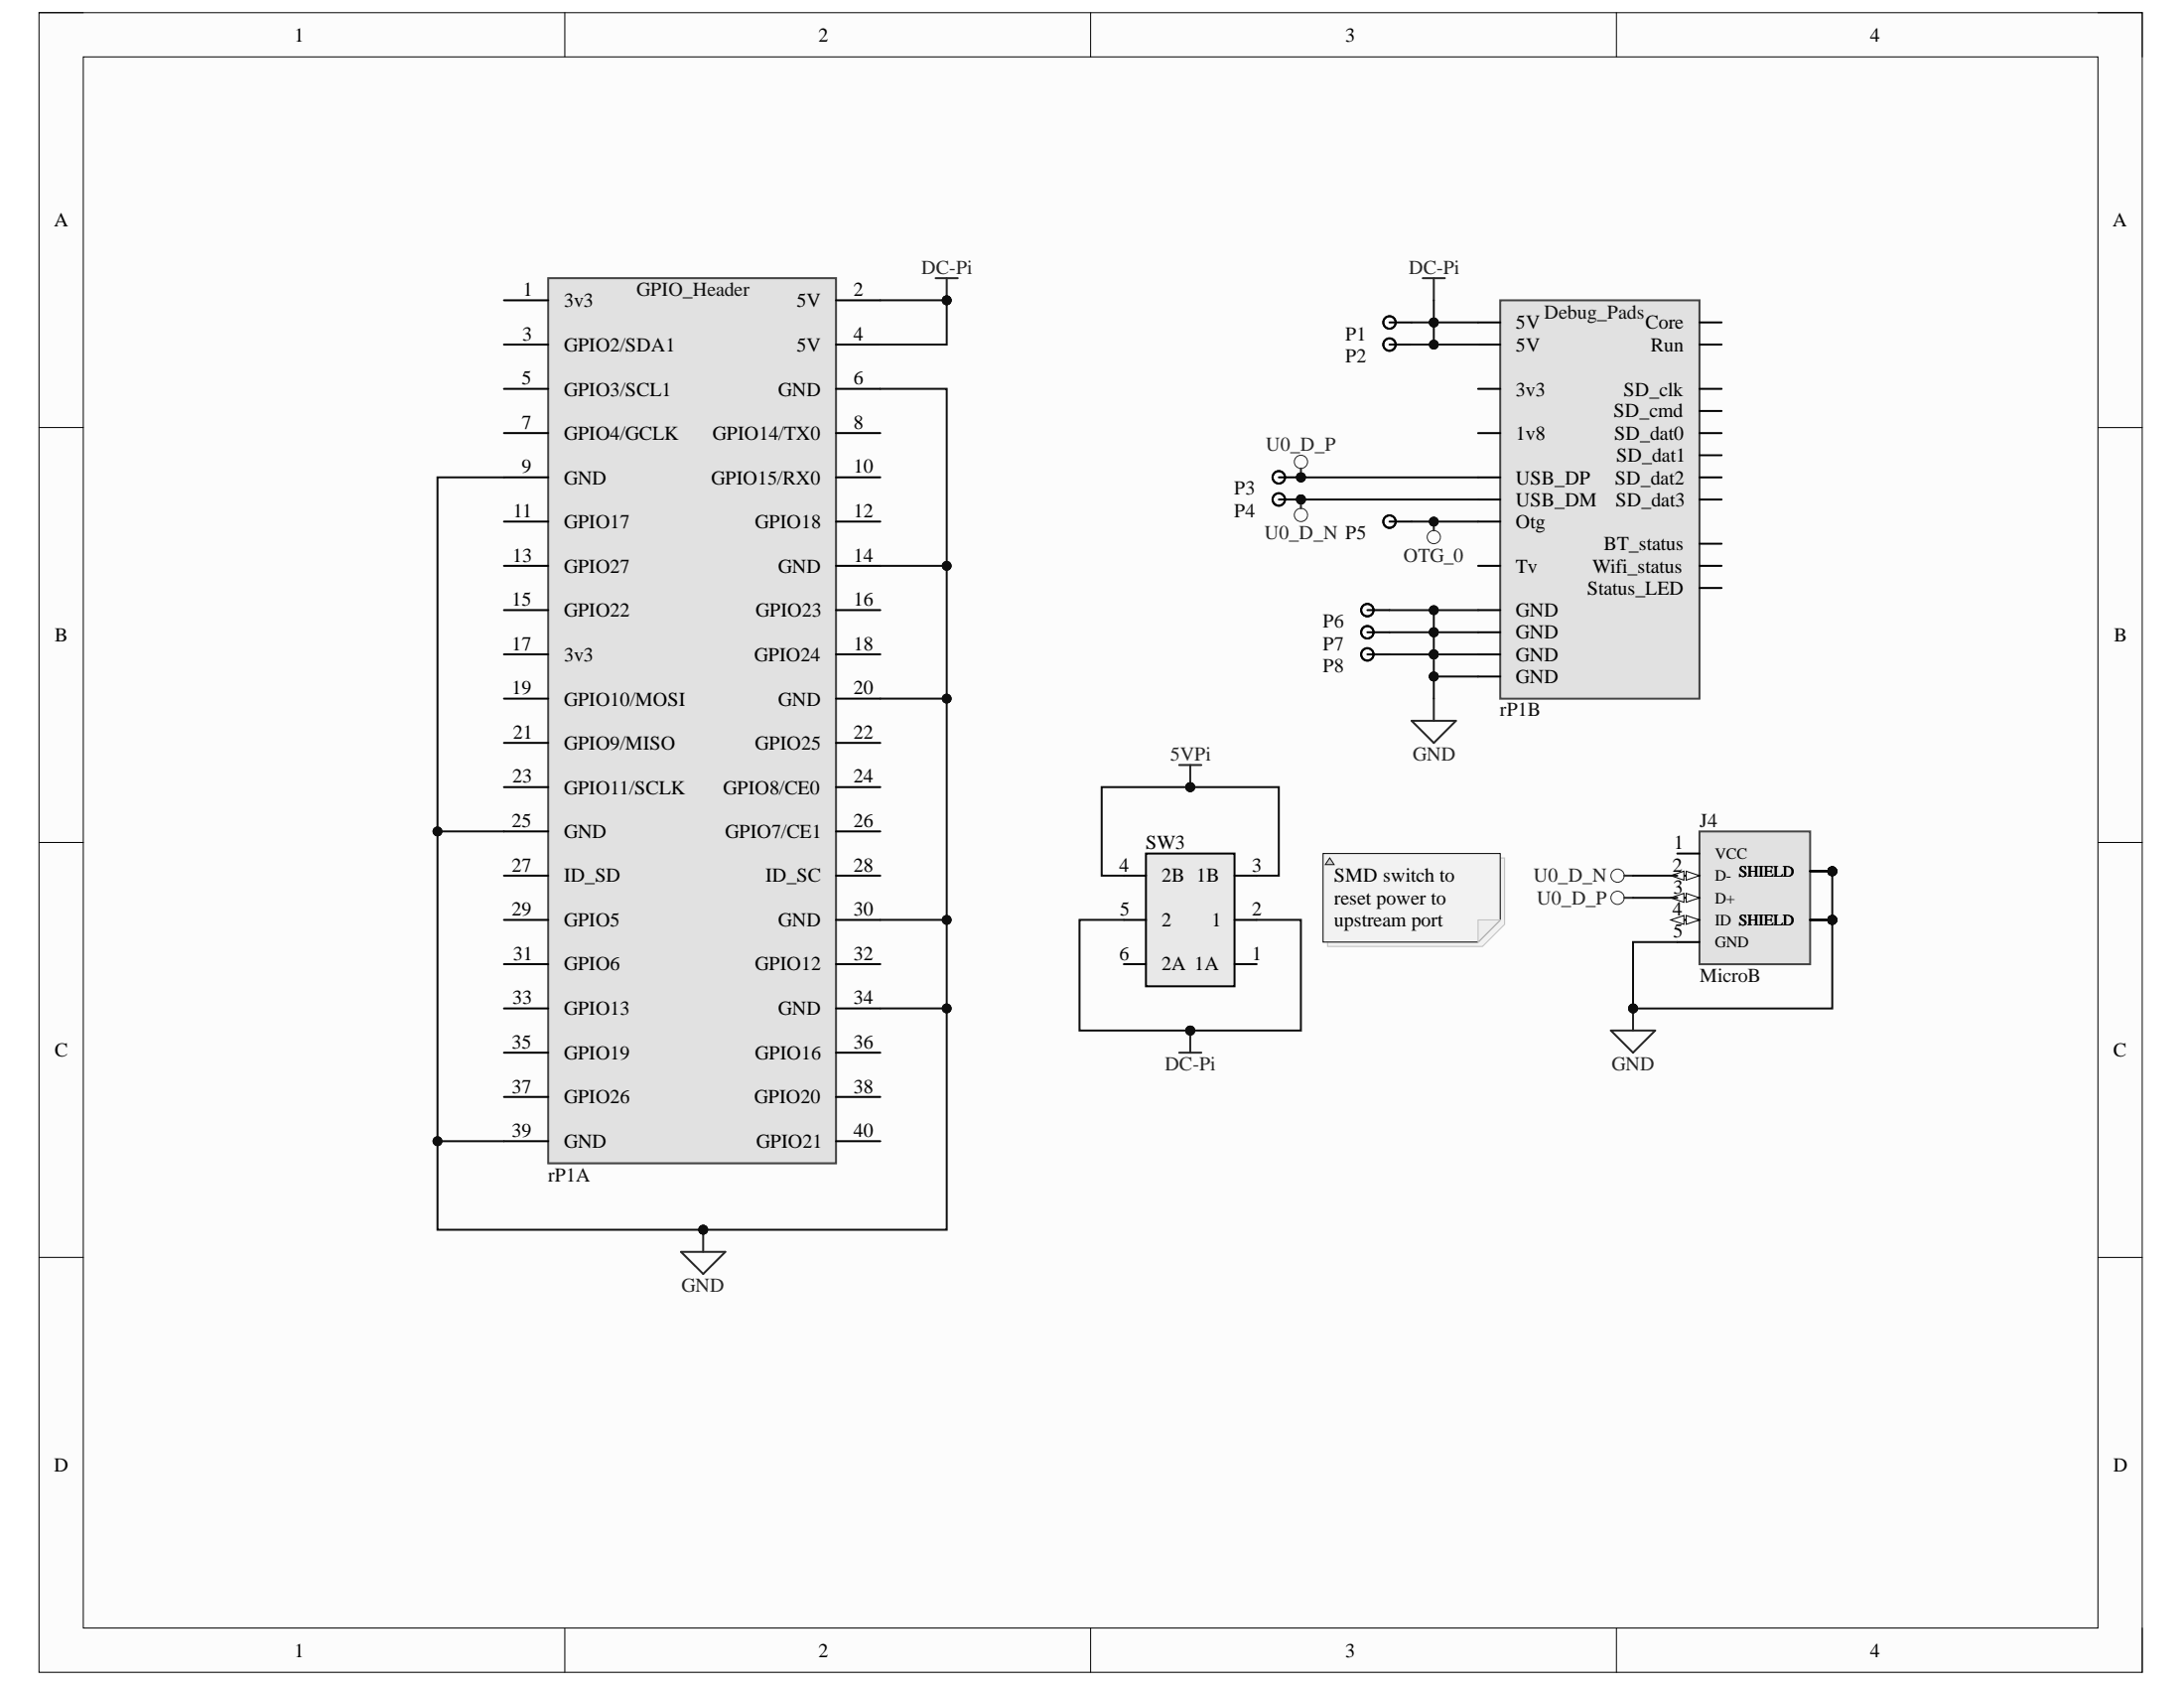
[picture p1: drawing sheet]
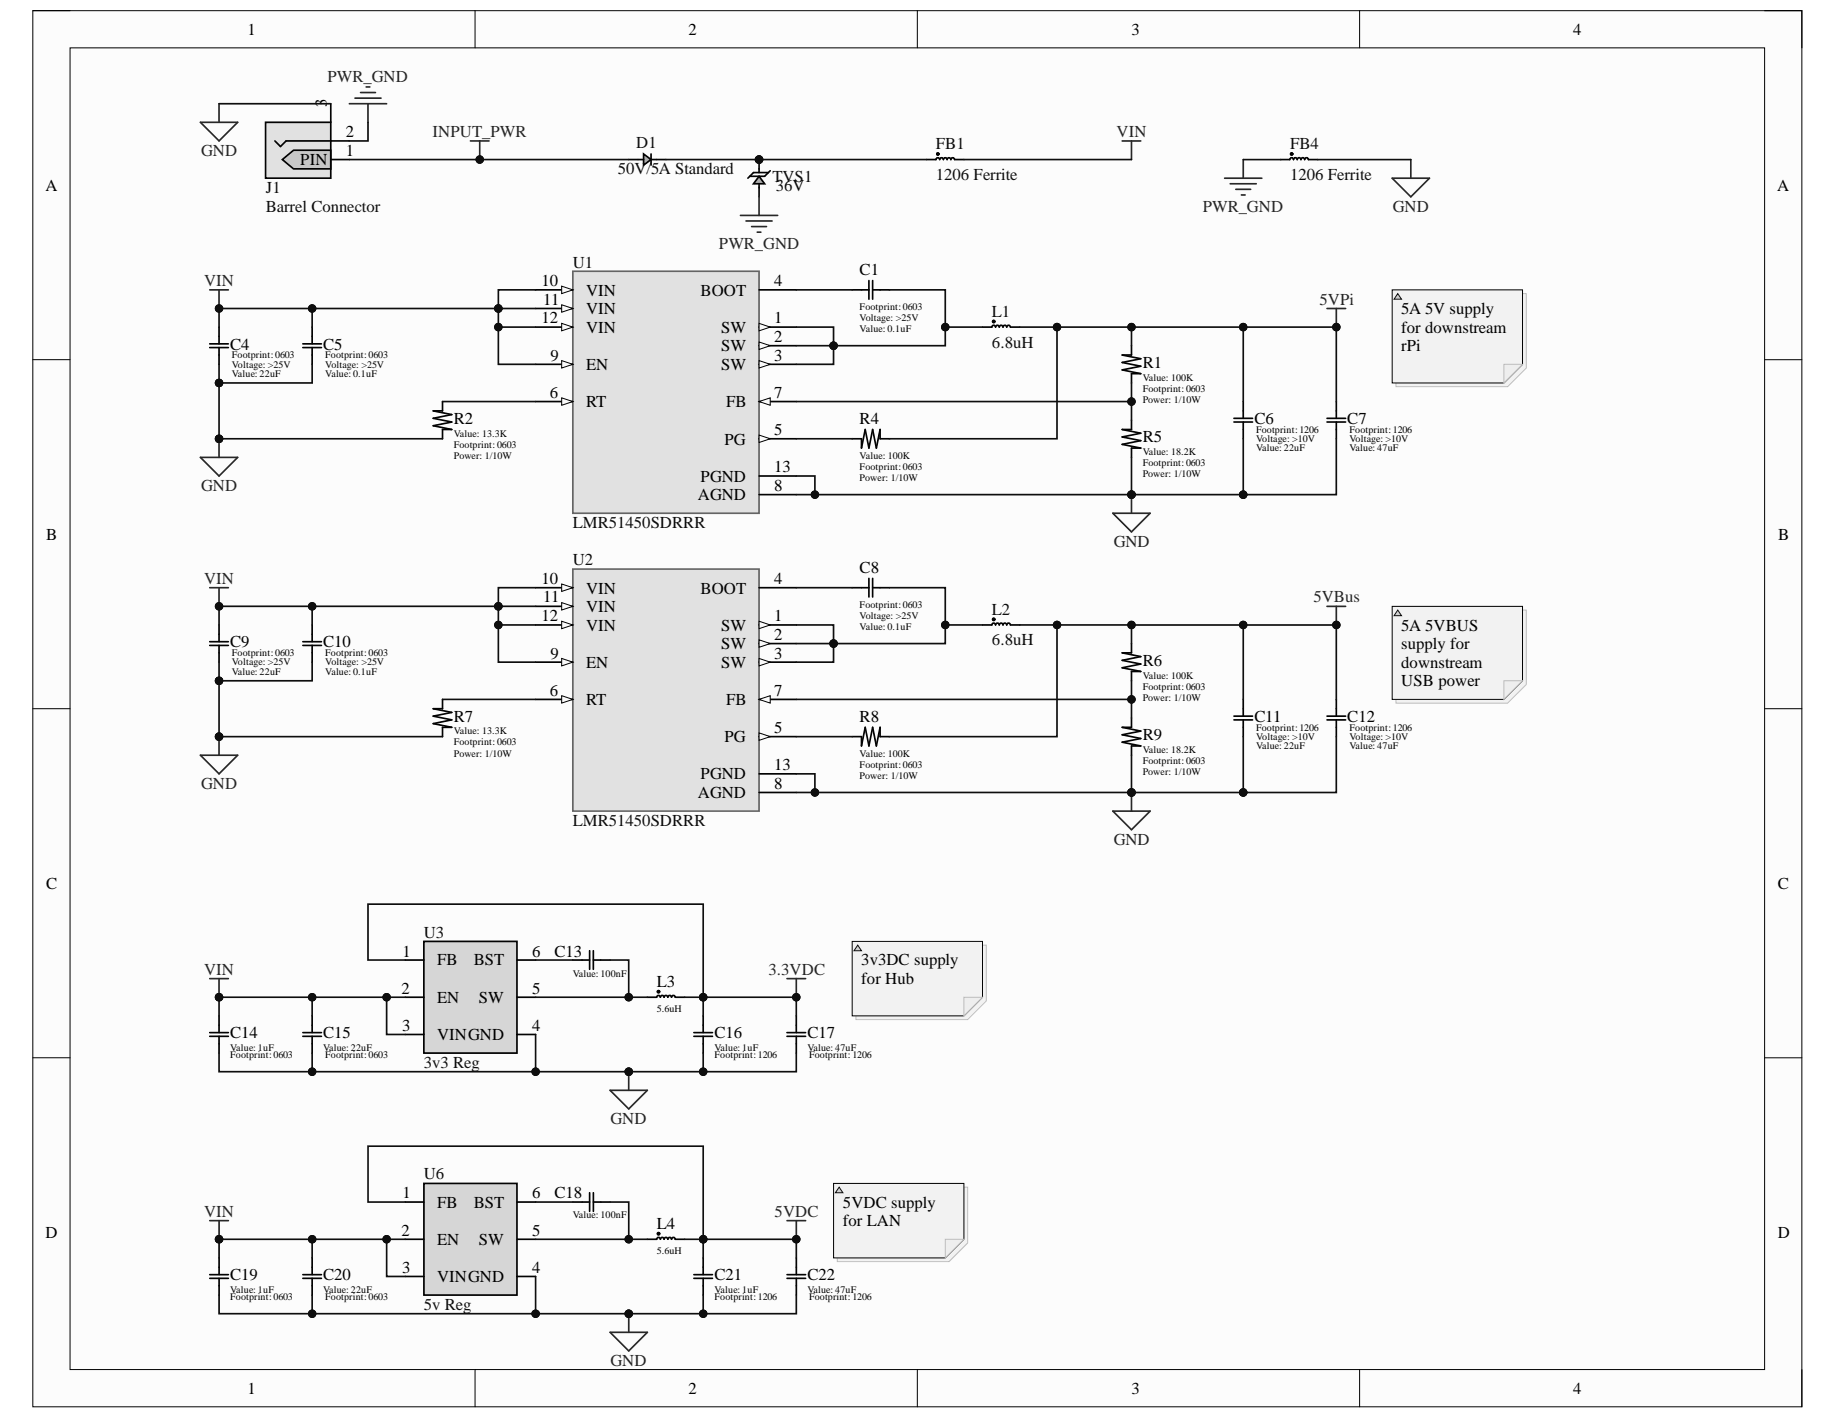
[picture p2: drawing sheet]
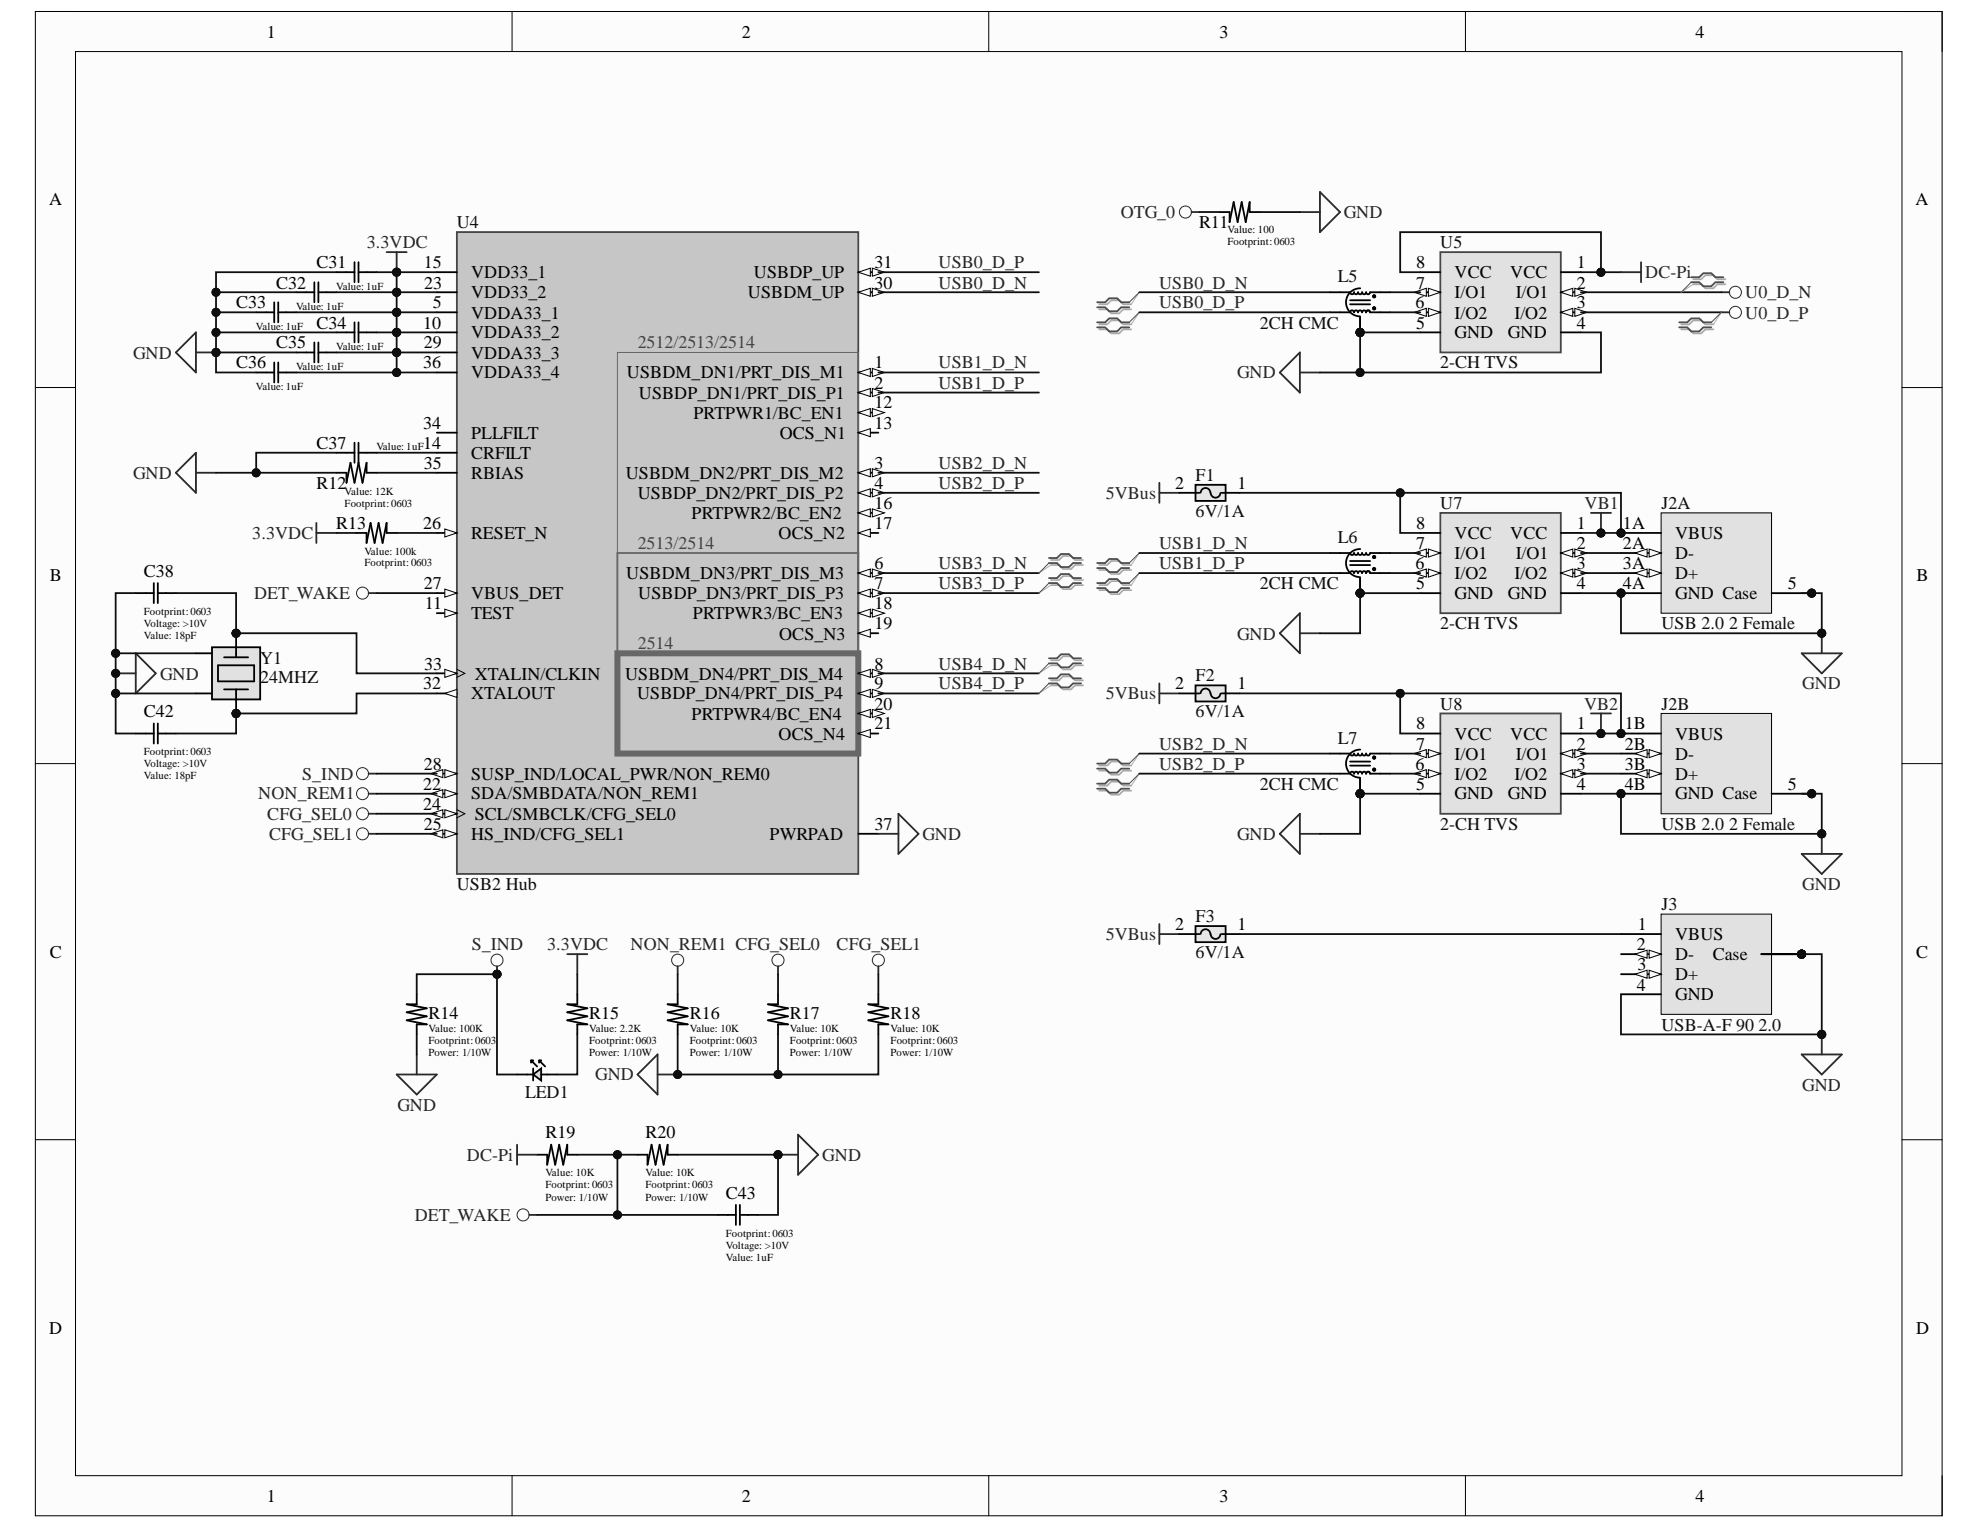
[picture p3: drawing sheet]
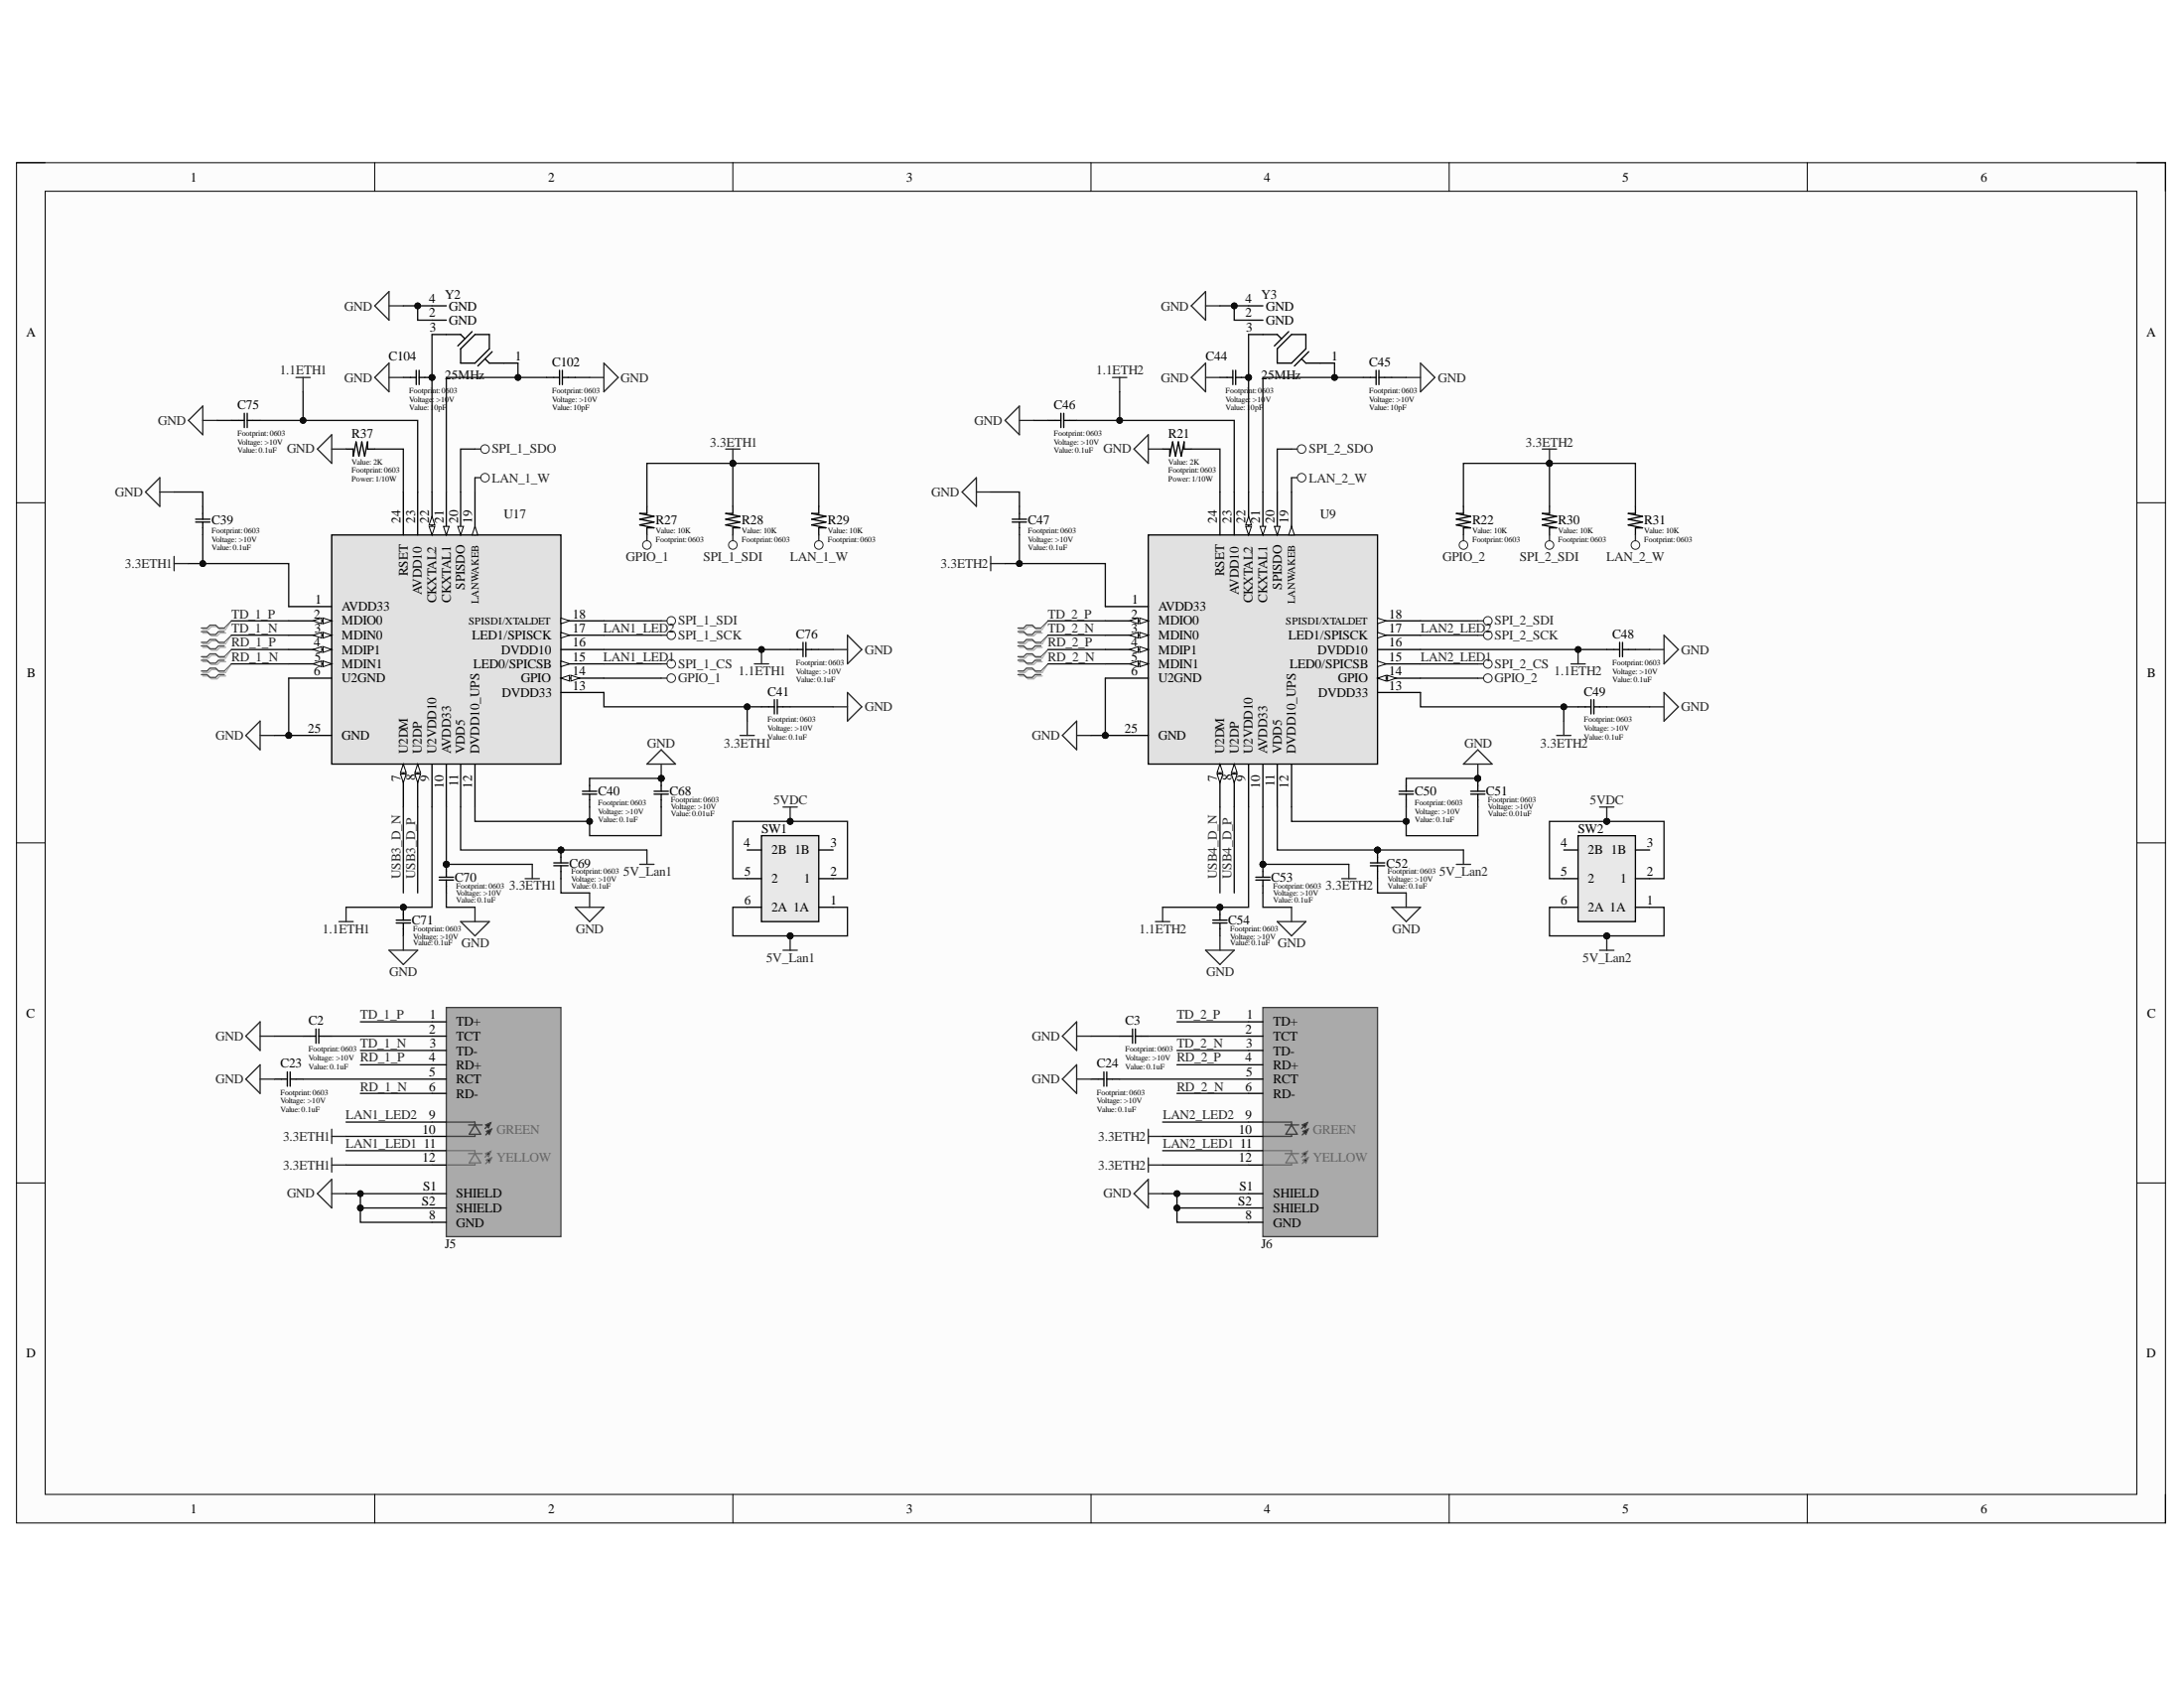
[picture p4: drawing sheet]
# Altium project Pi-Zero_HUB.X4.PrjPcb
4 sheets, 128 parts. Net scope: global (net labels, ports and power ports of the same name join across sheets).
Board file: Pi-Zero_HUB.PcbDoc
Sheets:
  RPi_Carrier.SchDoc
  Power Regulation.SchDoc
  USB Hub.SchDoc
  LAN_RJ45.SchDoc

## Sheet RPi_Carrier.SchDoc
size A; SPICEModelCacheFYOWLMMU: <root> / <DocumentId>FYOWLMMU</DocumentId> / </root>; SheetNumber: 1; SheetTotal: 4; CompanyName: Gamber-Johnson LLC; Organization: CD Cell

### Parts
J4  MicroB  [10118194-0001LF]
P1  MillMax Pogo  [0914-1-15-20-77-14-11-0]  (value not drawn)
P2  MillMax Pogo  [0914-1-15-20-77-14-11-0]  (value not drawn)
P3  MillMax Pogo  [0914-1-15-20-77-14-11-0]  (value not drawn)
P4  MillMax Pogo  [0914-1-15-20-77-14-11-0]  (value not drawn)
P5  MillMax Pogo  [0914-1-15-20-77-14-11-0]  (value not drawn)
P6  MillMax Pogo  [0914-1-15-20-77-14-11-0]  (value not drawn)
P7  MillMax Pogo  [0914-1-15-20-77-14-11-0]  (value not drawn)
P8  MillMax Pogo  [0914-1-15-20-77-14-11-0]  (value not drawn)
rP1  rPi Zero Carrier  [rPiZero]  (value not drawn)  (parts A,B of 2)
SW3  (no value)  [SMD-DPDT-SW]

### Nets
5VPi: SW3.3(1B) SW3.4(2B)
DC-Pi: P1.1 P2.1 rP1.2(5V) rP1.4(5V) rP1.5V1(5V) rP1.5V2(5V) SW3.2(1) SW3.5(2)
GND: J4.5(GND) J4.SH1(SHIELD) J4.SH2(SHIELD) J4.SH3(SHIELD) J4.SH4(SHIELD) J4.SH5(SHIELD) J4.SH6(SHIELD) P6.1 P7.1 P8.1 rP1.6(GND) rP1.9(GND) rP1.14(GND) rP1.20(GND) rP1.25(GND) rP1.30(GND) rP1.34(GND) rP1.39(GND) rP1.G1(GND) rP1.G2(GND) rP1.G3(GND) rP1.G4(GND)
OTG_0: P5.1 rP1.OTG(Otg)
U0_D_N: J4.2(D-) P4.1 rP1.USB_DM
U0_D_P: J4.3(D+) P3.1 rP1.USB_DP

Not connected (* = marked no-connect by the designer): J4 1(VCC) 4(ID); rP1 1(3v3) 1V8(1v8) 3(GPIO2/SDA1) 3V3(3v3) 5(GPIO3/SCL1) 7(GPIO4/GCLK) 8(GPIO14/TX0) 10(GPIO15/RX0) 11(GPIO17) 12(GPIO18) 13(GPIO27) 15(GPIO22) 16(GPIO23) 17(3v3) 18(GPIO24) 19(GPIO10/MOSI) 21(GPIO9/MISO) 22(GPIO25) 23(GPIO11/SCLK) 24(GPIO8/CE0) 26(GPIO7/CE1) 27(ID_SD) 28(ID_SC) 29(GPIO5) 31(GPIO6) 32(GPIO12) 33(GPIO13) 35(GPIO19) 36(GPIO16) 37(GPIO26) 38(GPIO20) 40(GPIO21) BT_ON(BT_status) CORE(Core) RUN(Run) SD_CLK(SD_clk) SD_CMD(SD_cmd) SD_DAT0(SD_dat0) SD_DAT1(SD_dat1) SD_DAT2(SD_dat2) SD_DAT3(SD_dat3) STATUS(Status_LED) TV(Tv) WL_ON(Wifi_status); SW3 1(1A) 6(2A)

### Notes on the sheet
- SMD switch to reset power to upstream port

## Sheet Power Regulation.SchDoc
size A; SheetNumber: 2; SheetTotal: 4

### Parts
C1  value 0.1uF  Voltage: >25V  [0603]  (hidden comment: Generic Capacitor)
C4  value 22uF  Voltage: >25V  [0603]  (hidden comment: Generic Capacitor)
C5  value 0.1uF  Voltage: >25V  [0603]  (hidden comment: Generic Capacitor)
C6  value 22uF  Voltage: >10V  [1206]  (hidden comment: Generic Capacitor)
C7  value 47uF  Voltage: >10V  [1206]  (hidden comment: Generic Capacitor)
C8  value 0.1uF  Voltage: >25V  [0603]  (hidden comment: Generic Capacitor)
C9  value 22uF  Voltage: >25V  [0603]  (hidden comment: Generic Capacitor)
C10  value 0.1uF  Voltage: >25V  [0603]  (hidden comment: Generic Capacitor)
C11  value 22uF  Voltage: >10V  [1206]  (hidden comment: Generic Capacitor)
C12  value 47uF  Voltage: >10V  [1206]  (hidden comment: Generic Capacitor)
C13  value 100nF  [0603]  (hidden comment: Generic Capacitor)
C14  value 1uF  [0603]  (hidden comment: Generic Capacitor)
C15  value 22uF  [0603]  (hidden comment: Generic Capacitor)
C16  value 1uF  [1206]  (hidden comment: Generic Capacitor)
C17  value 47uF  [1206]  (hidden comment: Generic Capacitor)
C18  value 100nF  [0603]  (hidden comment: Generic Capacitor)
C19  value 1uF  [0603]  (hidden comment: Generic Capacitor)
C20  value 22uF  [0603]  (hidden comment: Generic Capacitor)
C21  value 1uF  [1206]  (hidden comment: Generic Capacitor)
C22  value 47uF  [1206]  (hidden comment: Generic Capacitor)
D1  50V/5A Standard  [DO-214AC]
FB1  1206 Ferrite  [1206]
FB4  1206 Ferrite  [1206]
J1  Barrel Connector  [PJ-082BH]
L1  6.8uH  [IHLP3232DZER6R8M11]
L2  6.8uH  [IHLP3232DZER6R8M11]
L3  5.6uH  [TMPC0402HP]
L4  5.6uH  [TMPC0402HP]
R1  value 100K  Power: 1/10W  [0603]  (hidden comment: Generic Resistor)
R2  value 13.3K  Power: 1/10W  [0603]  (hidden comment: Generic Resistor)
R4  value 100K  Power: 1/10W  [0603]  (hidden comment: Generic Resistor)
R5  value 18.2K  Power: 1/10W  [0603]  (hidden comment: Generic Resistor)
R6  value 100K  Power: 1/10W  [0603]  (hidden comment: Generic Resistor)
R7  value 13.3K  Power: 1/10W  [0603]  (hidden comment: Generic Resistor)
R8  value 100K  Power: 1/10W  [0603]  (hidden comment: Generic Resistor)
R9  value 18.2K  Power: 1/10W  [0603]  (hidden comment: Generic Resistor)
TVS1  36V  [DO-214AC]
U1  LMR51450SDRRR  [WSON-12]
U2  LMR51450SDRRR  [WSON-12]
U3  3v3 Reg  [TSOT-23-6]
U6  5v Reg  [TSOT-23-6]

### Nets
3.3VDC: C16.1 C17.1 L3.2 U3.1(FB)
5VBus: C11.1 C12.1 L2.2 R6.2 R8.1
5VDC: C21.1 C22.1 L4.2 U6.1(FB)
5VPi: C6.1 C7.1 L1.2 R1.2 R4.1
GND: C4.2 C5.2 C6.2 C7.2 C9.2 C10.2 C11.2 C12.2 C14.2 C15.2 C16.2 C17.2 C19.2 C20.2 C21.2 C22.2 FB4.2 J1.3(SHD_B) R2.1 R5.1 R7.1 R9.1 U1.8(AGND) U1.13(PGND) U2.8(AGND) U2.13(PGND) U3.4(GND) U6.4(GND)
INPUT_PWR: D1.2(Anode) J1.1(PIN)
PWR_GND: FB4.1 J1.2(SHD_A) TVS1.2(Anode)
VIN: C4.1 C5.1 C9.1 C10.1 C14.1 C15.1 C19.1 C20.1 FB1.2 U1.9(EN) U1.10(VIN) U1.11(VIN) U1.12(VIN) U2.9(EN) U2.10(VIN) U2.11(VIN) U2.12(VIN) U3.2(EN) U3.3(VIN) U6.2(EN) U6.3(VIN)
NetC1_1: C1.1 U1.4(BOOT)
NetC1_2: C1.2 L1.1 U1.1(SW) U1.2(SW) U1.3(SW)
NetC8_1: C8.1 U2.4(BOOT)
NetC8_2: C8.2 L2.1 U2.1(SW) U2.2(SW) U2.3(SW)
NetC13_1: C13.1 U3.6(BST)
NetC13_2: C13.2 L3.1 U3.5(SW)
NetC18_1: C18.1 U6.6(BST)
NetC18_2: C18.2 L4.1 U6.5(SW)
NetD1_1: D1.1(Cathode) FB1.1 TVS1.1(Cathode)
NetR1_1: R1.1 R5.2 U1.7(FB)
NetR2_2: R2.2 U1.6(RT)
NetR4_2: R4.2 U1.5(PG)
NetR6_1: R6.1 R9.2 U2.7(FB)
NetR7_2: R7.2 U2.6(RT)
NetR8_2: R8.2 U2.5(PG)

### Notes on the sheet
- (near C7) 5A 5V supply for downstream rPi
- (near C12) 5A 5VBUS supply for downstream USB power
- (near C17) 3v3DC supply for Hub
- (near C22) 5VDC supply for LAN

## Sheet USB Hub.SchDoc
size A; SheetNumber: 3; SheetTotal: 4; CompanyName: Gamber-Johnson LLC; Organization: CD Cell

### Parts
C31  value 1uF  [0603]  (hidden comment: Generic Capacitor)
C32  value 1uF  [0603]  (hidden comment: Generic Capacitor)
C33  value 1uF  [0603]  (hidden comment: Generic Capacitor)
C34  value 1uF  [0603]  (hidden comment: Generic Capacitor)
C35  value 1uF  [0603]  (hidden comment: Generic Capacitor)
C36  value 1uF  [0603]  (hidden comment: Generic Capacitor)
C37  value 1uF  [0603]  (hidden comment: Generic Capacitor)
C38  value 18pF  Voltage: >10V  [0603]  (hidden comment: Generic Capacitor)
C42  value 18pF  Voltage: >10V  [0603]  (hidden comment: Generic Capacitor)
C43  value 1uF  Voltage: >10V  [0603]  (hidden comment: Generic Capacitor)
F1  6V/1A  [0805]
F2  6V/1A  [0805]
F3  6V/1A  [0805]
J2  USB 2.0 2 Female  [907-111A1022D10200]  (parts A,B of 2)
J3  USB-A-F 90 2.0  [Molex_67329-8000]
L5  2CH CMC  [SMD-6-2CH]
L6  2CH CMC  [SMD-6-2CH]
L7  2CH CMC  [SMD-6-2CH]
LED1  LTST-C191KGKT  [0603 (1608 Metric) Concave]  (value not drawn)
R11  value 100  [0603]  (hidden comment: Generic Resistor)
R12  value 12K  [0603]  (hidden comment: Generic Resistor)
R13  value 100k  [0603]  (hidden comment: Generic Resistor)
R14  value 100K  Power: 1/10W  [0603]  (hidden comment: Generic Resistor)
R15  value 2.2K  Power: 1/10W  [0603]  (hidden comment: Generic Resistor)
R16  value 10K  Power: 1/10W  [0603]  (hidden comment: Generic Resistor)
R17  value 10K  Power: 1/10W  [0603]  (hidden comment: Generic Resistor)
R18  value 10K  Power: 1/10W  [0603]  (hidden comment: Generic Resistor)
R19  value 10K  Power: 1/10W  [0603]  (hidden comment: Generic Resistor)
R20  value 10K  Power: 1/10W  [0603]  (hidden comment: Generic Resistor)
U4  USB2 Hub  [36-QFN (6x6)]
U5  2-CH TVS  [8-SOIC]
U7  2-CH TVS  [8-SOIC]
U8  2-CH TVS  [8-SOIC]
Y1  24MHZ  [SMD2520-4P]

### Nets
3.3VDC: C31.2 C32.2 C33.2 C34.2 C35.2 C36.2 R13.1 R15.1 U4.5(VDDA33_1) U4.10(VDDA33_2) U4.15(VDD33_1) U4.23(VDD33_2) U4.29(VDDA33_3) U4.36(VDDA33_4)
5VBus: F1.2 F2.2 F3.2
CFG_SEL0: R17.1 U4.24(SCL/SMBCLK/CFG_SEL0)
CFG_SEL1: R18.1 U4.25(HS_IND/CFG_SEL1)
DC-Pi: R19.1 U5.1(VCC) U5.8(VCC)
DET_WAKE: C43.1 R19.2 R20.1 U4.27(VBUS_DET)
GND: C31.1 C32.1 C33.1 C34.1 C35.1 C36.1 C37.1 C38.1 C42.1 C43.2 J2.4A(GND) J2.4B(GND) J2.5(Case) J3.4(GND) J3.5(Case) J3.6(Case) J3.7(Case) J3.8(Case) L5.5 L5.6 L6.5 L6.6 L7.5 L7.6 R11.2 R12.1 R14.2 R16.2 R17.2 R18.2 R20.2 U4.37(PWRPAD) U5.4(GND) U5.5(GND) U7.4(GND) U7.5(GND) U8.4(GND) U8.5(GND) Y1.2(GND) Y1.4(GND)
NON_REM1: R16.1 U4.22(SDA/SMBDATA/NON_REM1)
OTG_0: R11.1
S_IND: LED1.1(Cathode) R14.1 U4.28(SUSP_IND/LOCAL_PWR/NON_REM0)
U0_D_N: U5.2(I/O1)
U0_D_P: U5.3(I/O2)
VB1: F1.1 J2.1A(VBUS) U7.1(VCC) U7.8(VCC)
VB2: F2.1 J2.1B(VBUS) U8.1(VCC) U8.8(VCC)
USB0_D_N: L5.4 U4.30(USBDM_UP)
USB0_D_P: L5.3 U4.31(USBDP_UP)
USB1_D_N: L6.4 U4.1(USBDM_DN1/PRT_DIS_M1)
USB1_D_P: L6.3 U4.2(USBDP_DN1/PRT_DIS_P1)
USB2_D_N: L7.4 U4.3(USBDM_DN2/PRT_DIS_M2)
USB2_D_P: L7.3 U4.4(USBDP_DN2/PRT_DIS_P2)
USB3_D_N: U4.6(USBDM_DN3/PRT_DIS_M3)
USB3_D_P: U4.7(USBDP_DN3/PRT_DIS_P3)
USB4_D_N: U4.8(USBDM_DN4/PRT_DIS_M4)
USB4_D_P: U4.9(USBDP_DN4/PRT_DIS_P4)
NetC37_2: C37.2 U4.14(CRFILT)
NetC38_2: C38.2 U4.33(XTALIN/CLKIN) Y1.1
NetC42_2: C42.2 U4.32(XTALOUT) Y1.3
NetF3_1: F3.1 J3.1(VBUS)
NetJ2_2A: J2.2A(D-) U7.2(I/O1)
NetJ2_2B: J2.2B(D-) U8.2(I/O1)
NetJ2_3A: J2.3A(D+) U7.3(I/O2)
NetJ2_3B: J2.3B(D+) U8.3(I/O2)
NetL5_1: L5.1 U5.7(I/O1)
NetL5_2: L5.2 U5.6(I/O2)
NetL6_1: L6.1 U7.7(I/O1)
NetL6_2: L6.2 U7.6(I/O2)
NetL7_1: L7.1 U8.7(I/O1)
NetL7_2: L7.2 U8.6(I/O2)
NetLED1_2: LED1.2(Anode) R15.2
NetR12_2: R12.2 U4.35(RBIAS)
NetR13_2: R13.2 U4.26(RESET_N)

Not connected (* = marked no-connect by the designer): J3 2(D-) 3(D+); U4 11(TEST) 12(PRTPWR1/BC_EN1) 13(OCS_N1) 16(PRTPWR2/BC_EN2) 17(OCS_N2) 18(PRTPWR3/BC_EN3) 19(OCS_N3) 20(PRTPWR4/BC_EN4) 21(OCS_N4) 34(PLLFILT)

### Layout directives
differential pair: U0_D_N, U0_D_P, USB0_D_N, USB0_D_P, USB1_D_N, USB1_D_P, USB2_D_N, USB2_D_P, USB3_D_N, USB3_D_P, USB4_D_N, USB4_D_P

## Sheet LAN_RJ45.SchDoc
size B; SheetNumber: 4; SheetTotal: 4

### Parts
C2  value 0.1uF  Voltage: >10V  [0603]  (hidden comment: Generic Capacitor)
C3  value 0.1uF  Voltage: >10V  [0603]  (hidden comment: Generic Capacitor)
C23  value 0.1uF  Voltage: >10V  [0603]  (hidden comment: Generic Capacitor)
C24  value 0.1uF  Voltage: >10V  [0603]  (hidden comment: Generic Capacitor)
C39  value 0.1uF  Voltage: >10V  [0603]  (hidden comment: Generic Capacitor)
C40  value 0.1uF  Voltage: >10V  [0603]  (hidden comment: Generic Capacitor)
C41  value 0.1uF  Voltage: >10V  [0603]  (hidden comment: Generic Capacitor)
C44  value 10pF  Voltage: >10V  [0603]  (hidden comment: Generic Capacitor)
C45  value 10pF  Voltage: >10V  [0603]  (hidden comment: Generic Capacitor)
C46  value 0.1uF  Voltage: >10V  [0603]  (hidden comment: Generic Capacitor)
C47  value 0.1uF  Voltage: >10V  [0603]  (hidden comment: Generic Capacitor)
C48  value 0.1uF  Voltage: >10V  [0603]  (hidden comment: Generic Capacitor)
C49  value 0.1uF  Voltage: >10V  [0603]  (hidden comment: Generic Capacitor)
C50  value 0.1uF  Voltage: >10V  [0603]  (hidden comment: Generic Capacitor)
C51  value 0.01uF  Voltage: >10V  [0603]  (hidden comment: Generic Capacitor)
C52  value 0.1uF  Voltage: >10V  [0603]  (hidden comment: Generic Capacitor)
C53  value 0.1uF  Voltage: >10V  [0603]  (hidden comment: Generic Capacitor)
C54  value 0.1uF  Voltage: >10V  [0603]  (hidden comment: Generic Capacitor)
C68  value 0.01uF  Voltage: >10V  [0603]  (hidden comment: Generic Capacitor)
C69  value 0.1uF  Voltage: >10V  [0603]  (hidden comment: Generic Capacitor)
C70  value 0.1uF  Voltage: >10V  [0603]  (hidden comment: Generic Capacitor)
C71  value 0.1uF  Voltage: >10V  [0603]  (hidden comment: Generic Capacitor)
C75  value 0.1uF  Voltage: >10V  [0603]  (hidden comment: Generic Capacitor)
C76  value 0.1uF  Voltage: >10V  [0603]  (hidden comment: Generic Capacitor)
C102  value 10pF  Voltage: >10V  [0603]  (hidden comment: Generic Capacitor)
C104  value 10pF  Voltage: >10V  [0603]  (hidden comment: Generic Capacitor)
J5  V-RJ45-100  [BEL_SI-46001-F]  (value not drawn)
J6  V-RJ45-100  [BEL_SI-46001-F]  (value not drawn)
R21  value 2K  Power: 1/10W  [0603]  (hidden comment: Generic Resistor)
R22  value 10K  [0603]  (hidden comment: Generic Resistor)
R27  value 10K  [0603]  (hidden comment: Generic Resistor)
R28  value 10K  [0603]  (hidden comment: Generic Resistor)
R29  value 10K  [0603]  (hidden comment: Generic Resistor)
R30  value 10K  [0603]  (hidden comment: Generic Resistor)
R31  value 10K  [0603]  (hidden comment: Generic Resistor)
R37  value 2K  Power: 1/10W  [0603]  (hidden comment: Generic Resistor)
SW1  (no value)  [SMD-DPDT-SW]
SW2  (no value)  [SMD-DPDT-SW]
U9  10/100 USB LAN  [RTL8152B-VB-CG]  (value not drawn)
U17  10/100 USB LAN  [RTL8152B-VB-CG]  (value not drawn)
Y2  25MHz  [SMD3225-4P]
Y3  25MHz  [SMD3225-4P]

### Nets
1.1ETH1: C71.1 C75.1 C76.2 U17.9(U2VDD10) U17.16(DVDD10) U17.23(AVDD10)
1.1ETH2: C46.1 C48.2 C54.1 U9.9(U2VDD10) U9.16(DVDD10) U9.23(AVDD10)
3.3ETH1: C39.1 C41.2 C70.1 J5.10(GA) J5.12(YA) R27.1 R28.1 R29.1 U17.1(AVDD33) U17.10(AVDD33) U17.13(DVDD33)
3.3ETH2: C47.1 C49.2 C53.1 J6.10(GA) J6.12(YA) R22.1 R30.1 R31.1 U9.1(AVDD33) U9.10(AVDD33) U9.13(DVDD33)
5V_Lan1: C69.1 SW1.1(1A) SW1.6(2A) U17.11(VDD5)
5V_Lan2: C52.1 SW2.1(1A) SW2.6(2A) U9.11(VDD5)
5VDC: SW1.2(1) SW1.5(2) SW2.2(1) SW2.5(2)
GND: C2.1 C3.1 C23.1 C24.1 C39.2 C40.1 C41.1 C44.2 C45.1 C46.2 C47.2 C48.1 C49.1 C50.1 C51.1 C52.2 C53.2 C54.2 C68.1 C69.2 C70.2 C71.2 C75.2 C76.1 C102.1 C104.2 J5.8(GND) J5.S1(SHIELD) J5.S2(SHIELD) J6.8(GND) J6.S1(SHIELD) J6.S2(SHIELD) R21.1 R37.1 U9.6(U2GND) U9.25(GND) U17.6(U2GND) U17.25(GND) Y2.2(GND) Y2.4(GND) Y3.2(GND) Y3.4(GND)
GPIO_1: R27.2 U17.14(GPIO)
GPIO_2: R22.2 U9.14(GPIO)
LAN1_LED1: J5.11(YK) U17.15(LED0/SPICSB)  [also labelled SPI_1_CS]
LAN1_LED2: J5.9(GK) U17.17(LED1/SPISCK)  [also labelled SPI_1_SCK]
LAN2_LED1: J6.11(YK) U9.15(LED0/SPICSB)  [also labelled SPI_2_CS]
LAN2_LED2: J6.9(GK) U9.17(LED1/SPISCK)  [also labelled SPI_2_SCK]
LAN_1_W: R29.2 U17.19(LANWAKEB)
LAN_2_W: R31.2 U9.19(LANWAKEB)
SPI_1_SDI: R28.2 U17.18(SPISDI/XTALDET)
SPI_1_SDO: U17.20(SPISDO)
SPI_2_SDI: R30.2 U9.18(SPISDI/XTALDET)
SPI_2_SDO: U9.20(SPISDO)
RD_1_N: J5.6(RD-) U17.5(MDIN1)
RD_1_P: J5.4(RD+) U17.4(MDIP1)
RD_2_N: J6.6(RD-) U9.5(MDIN1)
RD_2_P: J6.4(RD+) U9.4(MDIP1)
TD_1_N: J5.3(TD-) U17.3(MDIN0)
TD_1_P: J5.1(TD+) U17.2(MDIO0)
TD_2_N: J6.3(TD-) U9.3(MDIN0)
TD_2_P: J6.1(TD+) U9.2(MDIO0)
USB3_D_N: U17.7(U2DM)
USB3_D_P: U17.8(U2DP)
USB4_D_N: U9.7(U2DM)
USB4_D_P: U9.8(U2DP)
NetC2_2: C2.2 J5.2(TCT)
NetC3_2: C3.2 J6.2(TCT)
NetC23_2: C23.2 J5.5(RCT)
NetC24_2: C24.2 J6.5(RCT)
NetC40_2: C40.2 C68.2 U17.12(DVDD10_UPS)
NetC44_1: C44.1 U9.22(CKXTAL2) Y3.3
NetC45_2: C45.2 U9.21(CKXTAL1) Y3.1
NetC50_2: C50.2 C51.2 U9.12(DVDD10_UPS)
NetC102_2: C102.2 U17.21(CKXTAL1) Y2.1
NetC104_1: C104.1 U17.22(CKXTAL2) Y2.3
NetR21_2: R21.2 U9.24(RSET)
NetR37_2: R37.2 U17.24(RSET)

Not connected (* = marked no-connect by the designer): SW1 3(1B) 4(2B); SW2 3(1B) 4(2B)

### Layout directives
differential pair: RD_1_N, RD_1_P, RD_2_N, RD_2_P, TD_1_N, TD_1_P, TD_2_N, TD_2_P

## Nets that join several sheets
3.3VDC: Power Regulation (C16.1 C17.1 L3.2 U3.1), USB Hub (14 pins)
5VBus: Power Regulation (5 pins), USB Hub (F1.2 F2.2 F3.2)
5VDC: Power Regulation (C21.1 C22.1 L4.2 U6.1), LAN_RJ45 (SW1.2 SW1.5 SW2.2 SW2.5)
5VPi: RPi_Carrier (SW3.3 SW3.4), Power Regulation (5 pins)
DC-Pi: RPi_Carrier (8 pins), USB Hub (R19.1 U5.1 U5.8)
GND: RPi_Carrier (22 pins), Power Regulation (28 pins), USB Hub (40 pins), LAN_RJ45 (42 pins)
OTG_0: RPi_Carrier (P5.1 rP1.OTG), USB Hub (R11.1)
U0_D_N: RPi_Carrier (J4.2 P4.1 rP1.USB_DM), USB Hub (U5.2)
U0_D_P: RPi_Carrier (J4.3 P3.1 rP1.USB_DP), USB Hub (U5.3)
USB3_D_N: USB Hub (U4.6), LAN_RJ45 (U17.7)
USB3_D_P: USB Hub (U4.7), LAN_RJ45 (U17.8)
USB4_D_N: USB Hub (U4.8), LAN_RJ45 (U9.7)
USB4_D_P: USB Hub (U4.9), LAN_RJ45 (U9.8)
